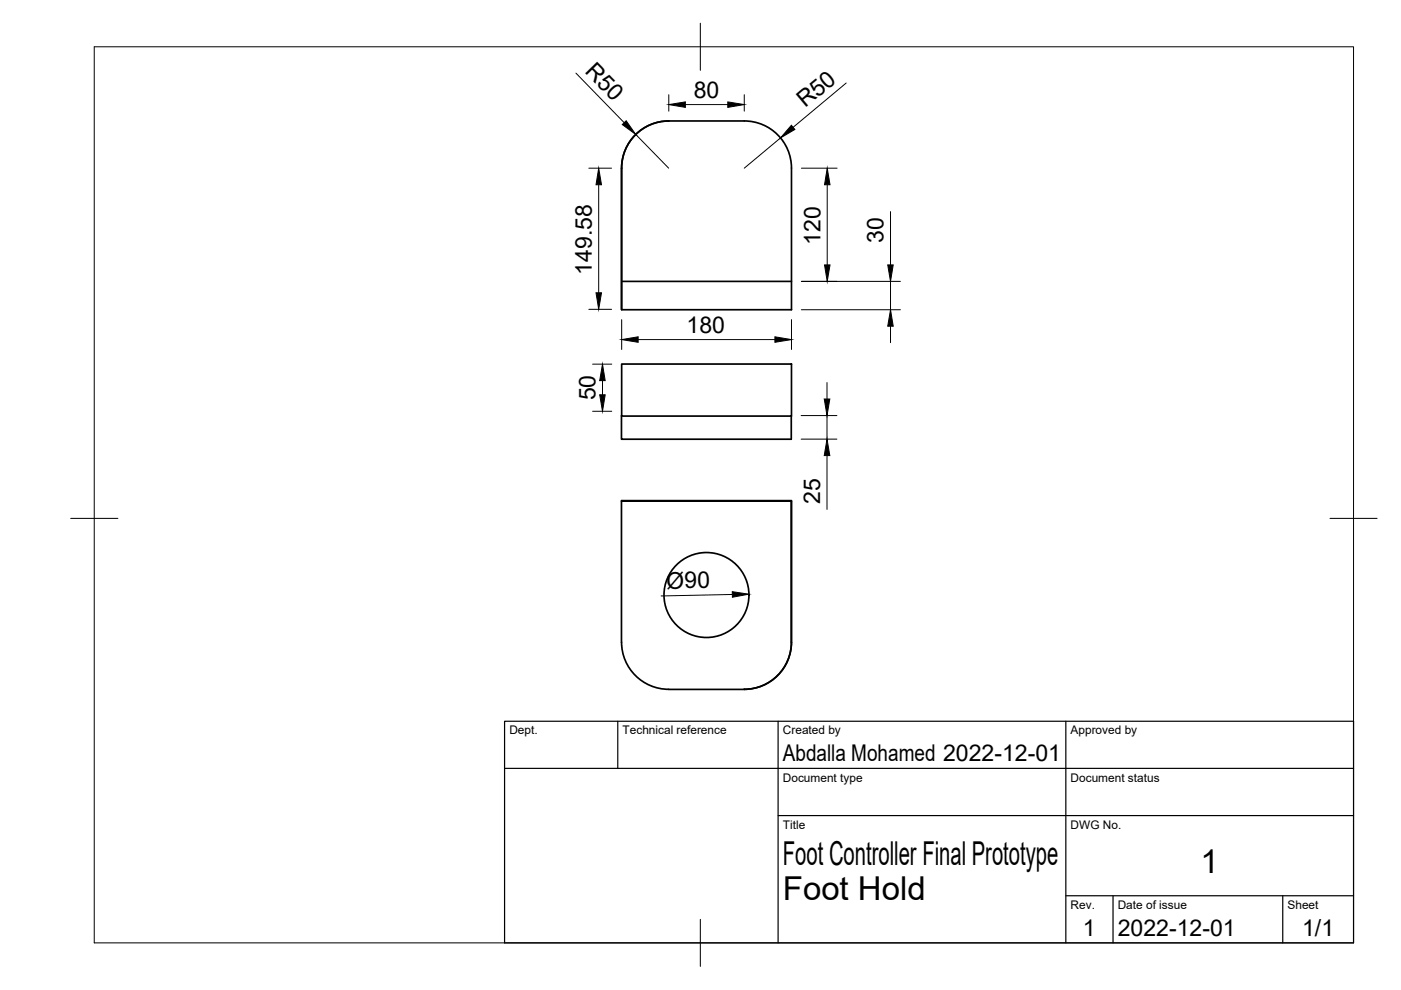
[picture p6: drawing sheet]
<svg xmlns="http://www.w3.org/2000/svg" width="297mm" height="210mm" viewBox="0 0 297 210" stroke-linecap="round" stroke-linejoin="round" font-family="sans-serif">
<!-- layer: Visible -->
<g fill="none" stroke="#000" stroke-width=".36">
<path d="M134.3 29a10 10 0 0 1 7.5-3.4h16a10 10 0 0 1 10 10.1v30h-36v-30a10 10 0 0 1 2.5-6.7zM141.8 25.6a10 10 0 0 0-10 10.1v29.9M131.8 59.7h36M131.8 77.2h36v11h-36zM131.8 88.1v5h36v-4.9M131.8 106.2v30a10 10 0 0 0 10 9.9M131.8 106.1l36 .1zM167.8 106.2v30M167.8 106.2v29.9a10 10 0 0 1-10 10M141.8 146.2h16"/>
<circle cx="149.8" cy="126.2" r="9"/>
</g>
<!-- layer: BORDER -->
<path d="M20 9.9h267v190h-267zM148.5 4.9v10M15 109.9h10M282 109.9h10M148.5 194.9v10" fill="none" stroke="#000" stroke-width=".21"/>
<!-- layer: TITLEBLOCK -->
<path d="M107 152.9h180v47h-180zM131 152.9v10M165 152.9v47M226 152.9v47M107 162.9h180M165 172.9h122M226 189.9h61M236 189.9v10M272 189.9v10" fill="none" stroke="#000" stroke-width=".25"/>
<!-- layer: FD_Dimensions -->
<g fill="none" stroke="#000" stroke-width=".21">
<path d="M122.1 15.5l10.2 10.5M179.4 17.6l-11.3 9.4M124.8 35.7h4.9M126.9 39.2v22.9M134.8 28.5l7 7.2M141.8 20.1v3.5M145.3 22.2h9M157.8 20.1v3.5M165.5 29.2l-7.7 6.5M169.9 35.7h7.6M175.4 39.2v17M169.9 59.7h21"/>
<path d="M188.8 44.9v11.3M188.8 59.7v6M124.8 65.6h4.9M125.6 77.2h4.1M131.8 67.8v6.3M135.3 72h29M167.8 67.8v6.3M169.9 65.7h21M188.8 69.2v3.5M125.6 87.2h4.1M127.7 80.7v3M169.9 88.1h7.5"/>
<path d="M169.9 93.1h7.5M175.3 81.1v3.5M175.3 88.1v5M175.3 96.6v11.4M155.3 126l-15.1 .4"/>
</g>
<g fill="#000" stroke="#000" stroke-width=".21">
<path d="M126.9 35.7l.6 3.5h-1.1zM131.9 26.4l.9-.8 2 2.9zM141.8 22.2l3.5-.6v1.2zM154.3 21.6l3.5 .6-3.5 .6zM167.8 26.6l.7 .8-3 1.8zM175.4 35.7l.6 3.5h-1.2zM174.8 56.2h1.2l-.6 3.5zM188.2 56.2h1.2l-.6 3.5zM126.4 62.1h1.1l-.6 3.5zM131.8 72l3.5-.6v1.2zM164.3 71.4l3.5 .6-3.5 .6zM188.8 65.7l.6 3.5h-1.2z"/>
<path d="M127.1 83.7h1.2l-.6 3.5zM127.7 77.2l.6 3.5h-1.2zM174.8 84.6h1.1l-.6 3.5zM175.3 93.1l.6 3.5h-1.1zM155.3 125.4l3.5 .6-3.5 .6z"/>
</g>
<g font-size="7">
<text x="166" y="183.4">Foot Controller Final Prototype</text>
<text x="254.5" y="185.2">1</text>
<text x="166" y="190.9">Foot Hold</text>
</g>
<g font-size="4.9">
<text x="123.9" y="15.2" transform="rotate(46 123.9 15.2)">R50</text>
<text x="147.1" y="20.7">80</text>
<text x="170.7" y="23" transform="rotate(-40 170.7 23)">R50</text>
<text x="173.9" y="51.9" transform="rotate(-90 173.9 51.9)">120</text>
<text x="187.3" y="51.5" transform="rotate(-90 187.3 51.5)">30</text>
<text x="125.5" y="58.3" transform="rotate(-90 125.5 58.3)">149.58</text>
<text x="145.6" y="70.5">180</text>
<text x="126.3" y="84.9" transform="rotate(-90 126.3 84.9)">50</text>
<text x="173.9" y="106.8" transform="rotate(-90 173.9 106.8)">25</text>
<text x="141.3" y="124.8" transform="rotate(-1 141.3 124.8)">Ø90</text>
<text x="166" y="161.4">Abdalla Mohamed 2022-12-01</text>
<text x="229.6" y="198.6">1</text>
<text x="237" y="198.4">2022-12-01</text>
<text x="276.1" y="198.6">1/1</text>
</g>
<g font-size="2.5">
<text x="108" y="155.7">Dept.</text>
<text x="132" y="155.7">Technical reference</text>
<text x="166" y="155.7">Created by</text>
<text x="227" y="155.7">Approved by</text>
<text x="166" y="165.7">Document type</text>
<text x="227" y="165.7">Document status</text>
<text x="166" y="175.7">Title</text>
<text x="227" y="175.7">DWG No.</text>
<text x="227" y="192.7">Rev.</text>
<text x="237" y="192.7">Date of issue</text>
<text x="273" y="192.7">Sheet</text>
</g>
</svg>
